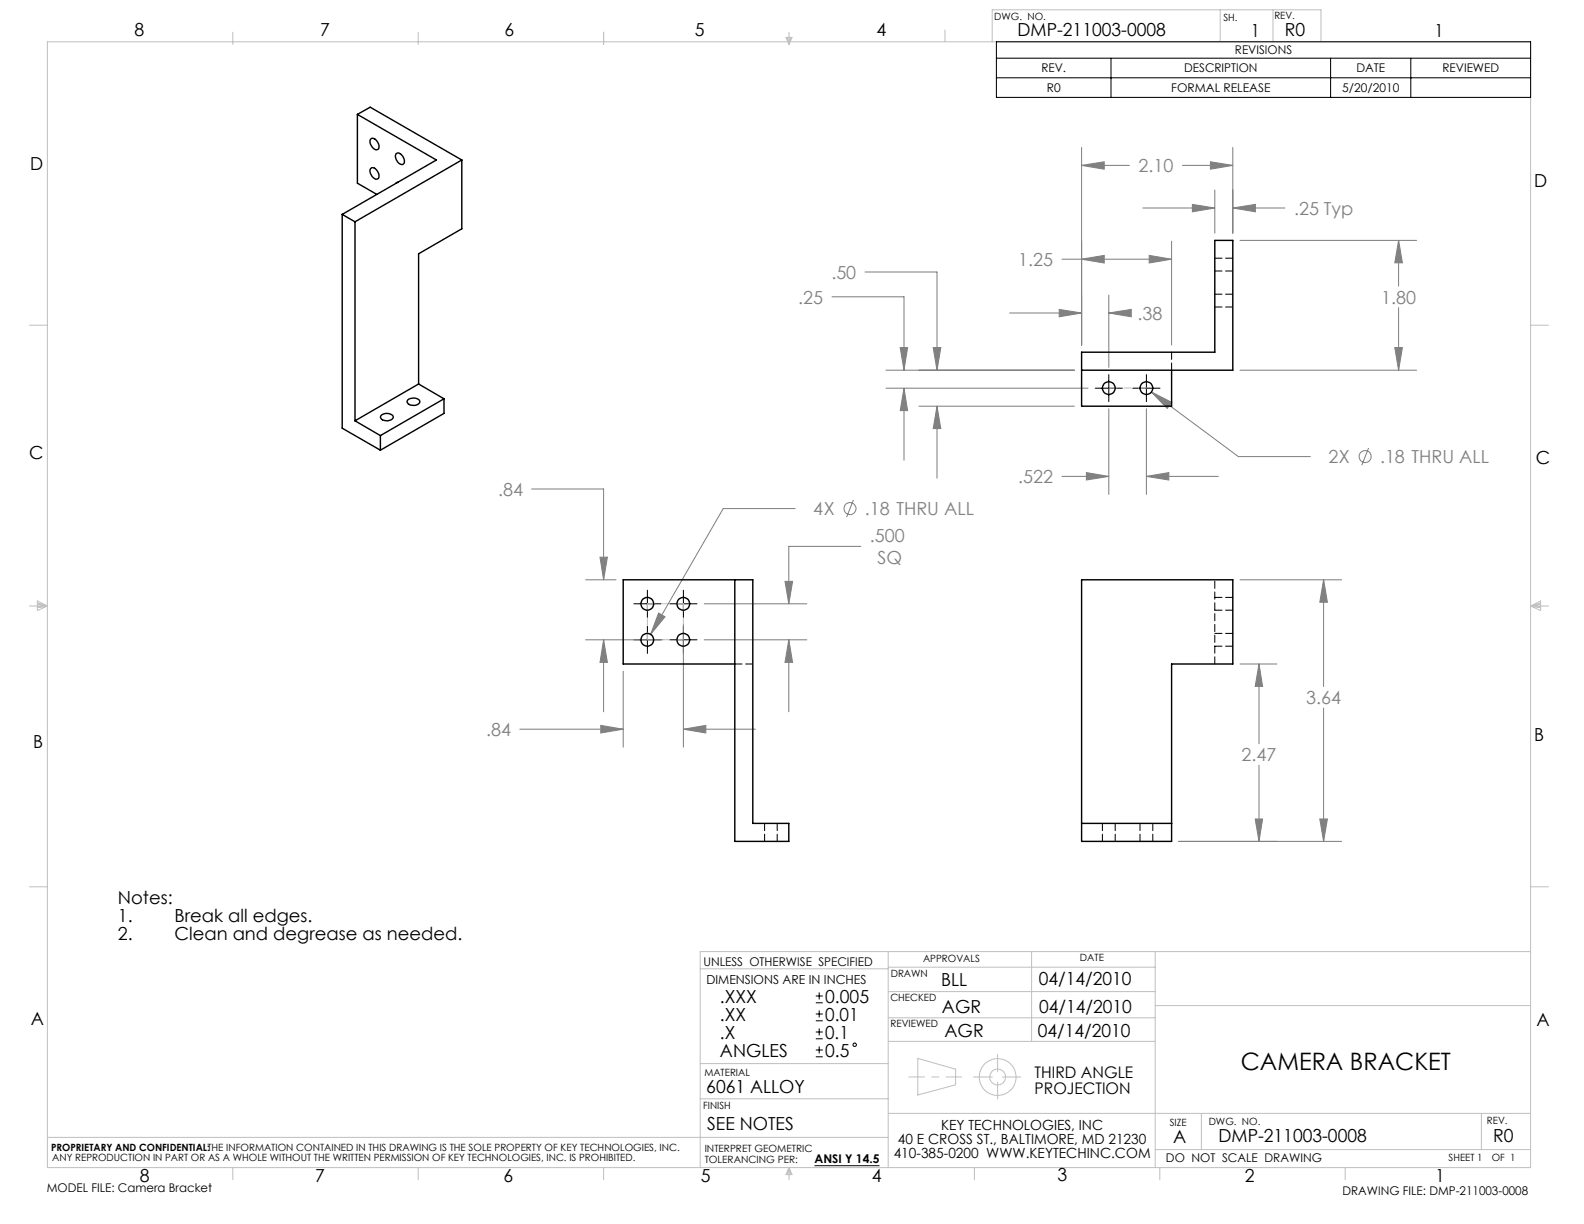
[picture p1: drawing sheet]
<svg xmlns="http://www.w3.org/2000/svg" width="279mm" height="216mm" viewBox="0 0 279 216" stroke-linecap="round" stroke-linejoin="round" font-family="sans-serif">
<g fill="none" stroke="#c0c0c0" stroke-width=".18">
<path d="M8.4 7.4h261.6v198.6h-261.6zM41.1 5.7v2.1M73.8 5.7v2.1M106.5 5.7v2.1M138.6 6.6h1.1l-.5 1.2zM138.9 6.6l.3 1.2M139.2 5.7v2.1M139.5 6.6l-.3 1.2M166.7 5.3v2.1M175 7.4v-5.7h58v5.7M215.2 1.7v5.7M224.5 1.7v5.7"/>
<path d="M5.2 57.4h3.2M270 57.4h3.2M5.2 106.9h3.2M6.6 106l1.8 .9-1.8 .8zM6.6 106.4l1.8 .5M6.6 106.6l1.8 .3M8.4 106.9l-1.8 .2M270 106.9h3.2M270 106.9l1.7 .2M270 106.9l1.7-.9v1.7zM271.7 106.6l-1.7 .3M271.7 106.4l-1.7 .5"/>
<path d="M5.2 156.4h3.2M270 156.4h3.2M123.5 170.9h33.2M156.7 167.9v38.1M156.7 179.5h47.1M156.7 174.9h47.1M156.7 170.6h47.1M182 167.9v15.8M203.8 167.9v38.1M203.8 177.4h66.2M270 167.9h-146.5v38.1M123.5 193.8h33.2"/>
<path d="M123.5 187.6h33.2M156.7 196.4h113.3M156.7 183.7h47.1M161.9 186.7l6.7 1.9v2.7l-6.7 1.8zM171.7 190h3.3M176 186v3.1M176 190.9v3M176.8 190h3.3M211.9 196.4v6.4M261.3 196.4v6.4M8.4 200.6h148.3M41.1 206v2.1"/>
<path d="M73.8 206v2.1M106.5 206v2.1M139.2 206v2.1M139.2 206l.5 1.2h-1.1zM139.2 206l-.3 1.2M139.2 206l.3 1.2M171.9 206v2.1M203.8 202.8h66.2M204.6 206v2.1M237.3 206v2.1"/>
<circle cx="176" cy="190" r="1.4"/>
<circle cx="176" cy="190" r="3.2"/>
</g>
<path d="M169.7 190h-9.4" fill="none" stroke="#c0c0c0" stroke-width=".18" stroke-dasharray="15.2 1.3 1.3 1.3" stroke-dashoffset="12.5"/>
<g fill="none" stroke="#808080" stroke-width=".18">
<path d="M190.8 29.2l4-.7v1.3zM190.8 26v34.9M190.8 29.2h8.4M201.6 36.7h12.7M208.6 29.2h8.9M210.3 36.1l4 .6-4 .7zM213.5 28.5l4 .7-4 .6zM214.3 33.5v7.6M217.5 36.7l3.9-.6v1.3zM217.5 26v15.1M217.5 36.7h9.2M146.8 52.4h12.7v12.9"/>
<path d="M152.6 48h12.7v17.3M178.1 55.2h12.7M186.8 54.6l4 .6-4 .7zM187.3 45.7h19.4M190.8 45.7l4-.7v1.4zM195.6 55.2l3.9-.6v1.3zM195.6 52v12.8M195.6 55.2h3.5M202.7 45l4 .7-4 .7zM206.7 42.5v18.4M218.7 42.4h31.2M246.7 42.4l.7 4h-1.4z"/>
<path d="M246.7 42.4v8.1M246.7 54.3v11M156.3 65.3h33.2M156.3 68.5h35.6M158.8 61.3h1.3l-.6 4zM159.5 68.5l.6 3.9h-1.3zM159.5 68.5v12.7M162.1 71.6h27.4M164.6 61.3h1.3l-.6 4zM165.3 71.6l.6 4h-1.3zM165.3 71.6v12.7M195.6 72.1v15.1"/>
<path d="M202.2 72.1v15.1M203.1 69.1l3.6 1.9-.8 1zM203.1 69.1l15.3 11.4h12.7M218.7 65.3h31.2M241.4 79l-1.2 3.1M246 61.3h1.4l-.7 4zM93.8 86.3h12.7v16M105.8 98.3h1.3l-.6 4zM140.3 89.7h-12.7l-12.8 22.2M150.5 88.2l-1.2 3M151.8 96.4h-12.7v10.1M187.3 84h8.3"/>
<path d="M191.6 83.4l4 .6-4 .7zM202.2 84l4-.6v1.3zM202.2 84h12.7M103.3 102.3h5.4M103.3 112.9h13.6M106.5 112.9l.6 3.9h-1.3zM106.5 112.9v12.7M109.9 118.4v13.4M116.2 108.1l1.1 .7-2.5 3.1zM120.5 110.2v21.6M124.2 112.9h18.1M124.2 106.5h18.1"/>
<path d="M138.5 102.6h1.3l-.7 3.9zM139.1 112.9l.7 3.9h-1.3zM139.1 112.9v12.7M218.7 117.1h6.5M218.7 102.3h17.9M222.1 117.1l.6 4h-1.3zM222.1 117.1v14.1M233.5 102.3l.6 3.9h-1.3zM233.5 102.3v18.8M91.7 128.6h18.2M106 128l3.9 .6-3.9 .7zM120.5 128.6l4-.6v1.3z"/>
<path d="M120.5 128.6h12.7M222.1 135v13.4M233.5 124.9v23.5M207.9 148.4h28.7M221.4 144.5h1.3l-.6 3.9zM232.8 144.5h1.3l-.6 3.9z"/>
<circle cx="149.9" cy="89.7" r="1.06"/>
<circle cx="240.8" cy="80.5" r="1.06"/>
</g>
<g fill="none" stroke="#000" stroke-width=".18">
<path d="M175.8 7.4h94.2v9.8h-94.2zM175.8 10.3h94.2M175.8 13.7h94.2M196 10.3v6.9M234.7 10.3v6.9M248.8 10.3v6.9M193.2 68.5h4.8M195.6 66.1v4.7M199.8 68.5h4.8M202.2 66.1v4.7M111.8 112.9h4.8M111.8 106.5h4.8"/>
<path d="M114.2 104.1v4.8M114.2 110.5v4.8M118.1 112.9h4.8M118.1 106.5h4.8M120.5 104.1v4.8M120.5 110.5v4.8"/>
</g>
<path d="M114.2 112.8v-6.3M120.5 112.8h-6.3M120.5 112.8v-6.3M120.5 106.5h-6.3" fill="none" stroke="#c0c0c0" stroke-width=".18" stroke-dasharray="15.2 1.3 1.3 1.3" stroke-dashoffset="14"/>
<path d="M195.6 68.4h6.6" fill="none" stroke="#c0c0c0" stroke-width=".18" stroke-dasharray="15.2 1.3 1.3 1.3" stroke-dashoffset="13.8"/>
<path d="M222.1 117.1l.6 4h-1.3zM221.4 144.5h1.3l-.6 3.9zM232.8 144.5h1.3l-.6 3.9zM233.5 102.3l.6 3.9h-1.3zM116.2 108.1l-1.4 3.8 2.5-3.1zM139.1 112.9l.7 3.9h-1.3zM138.5 102.6h1.3l-.7 3.9zM120.5 128.6l4-.6v1.3zM106 128l3.9 .6-3.9 .7zM106.5 112.9l.6 3.9h-1.3zM105.8 98.3h1.3l-.6 4zM190.8 45.7l4-.7v1.4zM202.7 45l4 .7-4 .7zM164.6 61.3h1.3l-.6 4zM165.3 71.6l.6 4h-1.3zM158.8 61.3h1.3l-.6 4zM159.5 68.5l.6 3.9h-1.3zM190.8 29.2l4-.7v1.3zM213.5 28.5l4 .7-4 .6zM186.8 54.6l4 .6-4 .7zM195.6 55.2l3.9-.6v1.3zM191.6 83.4l4 .6-4 .7zM202.2 84l4-.6v1.3zM203.1 69.1l2.8 2.9 .8-1zM210.3 36.1l4 .6-4 .7zM217.5 36.7l3.9-.6v1.3zM246 61.3h1.4l-.7 4zM246.7 42.4l.7 4h-1.4z" fill="#808080"/>
<g fill="none" stroke="#000" stroke-width=".25">
<path d="M60.4 37.8v37.7l6.7 3.9M60.4 37.8l2.2 1.3M62.6 39.1v35.1M63 20.2l14 8-16.6 9.6M63 20.2l2.3-1.3 16.2 9.3M63 20.2v12.1l3.5 2M65.4 24.5a.93 .93 0 0 1 1.3 .8l.1 .2a.58 .58 0 0 1-.1 .8 .58 .58 0 0 1-.8-.1 1.33 1.33 0 0 1-.5-1.7zM65.4 29.7a.93 .93 0 0 1 1.3 .7l.1 .3a.58 .58 0 0 1-.1 .8 .58 .58 0 0 1-.8-.1 1.33 1.33 0 0 1-.5-1.7zM69.9 27.1a1.16 1.16 0 0 1 1.4 1.2 .55 .55 0 0 1-.2 .7 .55 .55 0 0 1-.8-.2 1.49 1.49 0 0 1-.4-1.7zM70.2 32.2l-.4 .1M81.5 28.2l-18.9 10.9M81.5 28.2v12.2l-7.7 4.4v22.9"/>
<path d="M62.6 74.2l4.5 2.6M67.1 76.8v2.6M67.2 73.3a1.43 1.43 0 0 1 2.2 .2 1.28 1.28 0 0 1-2.3 .1zM71.9 70.6a1.53 1.53 0 0 1 2.1 .1 .87 .87 0 0 1-1.2 .8 .74 .74 0 0 1-.7-.2 .74 .74 0 0 1-.2-.7zM73.8 67.7l-11.2 6.5M73.8 67.7l4.5 2.6M78.3 70.3l-11.2 6.5M78.3 70.3v2.6l-11.2 6.5M190.8 65.3h26.7v-22.9h-3.2v19.7h-23.5v9.5h15.9v-6.3M129.6 102.3v46.1h9.5v-3.2h-6.3v-42.9h-22.9v14.8h19.7M190.8 102.3h26.7v14.8h-10.8v31.3h-15.9zM190.8 145.2h15.9"/>
<circle cx="195.6" cy="68.4" r="1.12"/>
<circle cx="202.2" cy="68.4" r="1.12"/>
<circle cx="114.2" cy="106.5" r="1.13"/>
<circle cx="114.2" cy="112.9" r="1.13"/>
<circle cx="120.5" cy="112.9" r="1.13"/>
<circle cx="120.5" cy="106.5" r="1.13"/>
</g>
<g fill="none" stroke="#000" stroke-width=".18" stroke-dasharray="1.3 .6">
<path d="M214.3 47.8h3.2M214.3 54.2h3.2M217.5 45.5h-3.2M217.5 51.9h-3.2M206.7 65.3v-3.2M132.8 117.1h-3.2M214.3 117.1v-14.8M214.3 107.6h3.2M214.3 114h3.2M217.5 105.4h-3.2M217.5 111.7h-3.2M134.9 145.2v3.2"/>
<path d="M137.1 148.4v-3.2M194.5 145.2v3.2M196.7 148.4v-3.2M201.1 145.2v3.2M203.3 148.4v-3.2"/>
</g>
<g fill="none" stroke="#000" stroke-width=".18">
<path d="M143.9 176.9h1.2M143.9 175.7h1.2M143.9 178.9h1.2M144.5 175v1.3M144.5 178.2v1.3M143.9 180.1h1.2M143.9 183.2h1.2M143.9 182h1.2M143.9 186.4h1.2M143.9 185.2h1.2M144.5 181.4v1.2M144.5 184.6v1.2"/>
<path d="M143.7 205.6h11.4"/>
<circle cx="150.8" cy="184.3" r=".31"/>
</g>
<text font-size="4.2" x="218.9" y="188.7">CAMERA BRACKET</text>
<g font-size="3.2">
<text x="23.7" y="6.3">8</text>
<text x="56.5" y="6.4">7</text>
<text x="89" y="6.4">6</text>
<text x="122.6" y="6.4">5</text>
<text x="154.6" y="6.3">4</text>
<text x="179.5" y="6.4">DMP-211003-0008</text>
<text x="220.6" y="6.5">1</text>
<text x="226.6" y="6.4">R0</text>
<text x="253" y="6.6">1</text>
<text x="5.3" y="30">D</text>
<text x="270.6" y="32.9">D</text>
<text x="5.2" y="81">C</text>
<text x="270.9" y="81.9">C</text>
<text x="5.8" y="132">B</text>
<text x="270.6" y="130.7">B</text>
<text x="20.8" y="159.5">Notes:</text>
<text x="20.8" y="162.7">1.</text>
<text x="20.8" y="165.9">2.</text>
<text x="30.8" y="162.7">Break all edges.</text>
<text x="30.8" y="165.9">Clean and degrease as needed.</text>
<text x="166" y="173.9">BLL</text>
<text x="183.2" y="173.8">04/14/2010</text>
<text x="127" y="176.9">.XXX</text>
<text x="145.6" y="176.9">0.005</text>
<text x="166.2" y="178.8">AGR</text>
<text x="183.3" y="178.6">04/14/2010</text>
<text x="5.4" y="180.9">A</text>
<text x="127" y="180.1">.XX</text>
<text x="127" y="183.2">.X</text>
<text x="145.6" y="180">0.01</text>
<text x="145.6" y="183.2">0.1</text>
<text x="166.6" y="182.9">AGR</text>
<text x="183" y="183">04/14/2010</text>
<text x="271" y="181">A</text>
<text x="127" y="186.4">ANGLES</text>
<text x="145.6" y="186.4">0.5</text>
<text x="124.6" y="192.8">6061 ALLOY</text>
<text x="124.7" y="199.4">SEE NOTES</text>
<text x="207" y="201.6">A</text>
<text x="214.9" y="201.5">DMP-211003-0008</text>
<text x="263.4" y="201.4">R0</text>
<text x="24.7" y="208.4">8</text>
<text x="55.6" y="208.5">7</text>
<text x="88.8" y="208.4">6</text>
<text x="123.6" y="208.4">5</text>
<text x="153.8" y="208.4">4</text>
<text x="186.6" y="208.3">3</text>
<text x="219.6" y="208.4">2</text>
<text x="253.2" y="208.5">1</text>
</g>
<g font-size="3.2" fill="#808080">
<text x="200.8" y="30.4">2.10</text>
<text x="228.3" y="37.9">.25 Typ</text>
<text x="179.6" y="46.9">1.25</text>
<text x="140.8" y="53.5">.25</text>
<text x="146.6" y="49.2">.50</text>
<text x="243.6" y="53.5">1.80</text>
<text x="200.7" y="56.4">.38</text>
<text x="234.3" y="81.7">2X</text>
<text x="243.4" y="81.7">.18 THRU ALL</text>
<text x="87.9" y="87.4">.84</text>
<text x="179.6" y="85.2">.522</text>
<text x="143.4" y="90.9">4X</text>
<text x="152.5" y="90.9">.18 THRU ALL</text>
<text x="153.4" y="95.7">.500</text>
<text x="154.8" y="99.5">SQ</text>
<text x="230.4" y="124.2">3.64</text>
<text x="85.8" y="129.8">.84</text>
<text x="219" y="134.3">2.47</text>
</g>
<g font-size="2.8">
<text x="182.5" y="190.1">THIRD ANGLE</text>
<text x="182.5" y="192.9">PROJECTION</text>
</g>
<g font-size="2.5">
<text x="158.4" y="201.9">40 E CROSS ST., BALTIMORE, MD 21230</text>
<text x="166" y="199.4">KEY TECHNOLOGIES, INC</text>
<text x="157.6" y="204.3">410-385-0200 WWW.KEYTECHINC.COM</text>
</g>
<text font-size="2.2" x="124.6" y="173.7">DIMENSIONS ARE IN INCHES</text>
<g font-size="2.1">
<text x="217.8" y="9.6">REVISIONS</text>
<text x="183.7" y="12.8">REV.</text>
<text x="184.7" y="16.2">R0</text>
<text x="206.6" y="16.2">FORMAL RELEASE</text>
<text x="208.9" y="12.8">DESCRIPTION</text>
<text x="236.8" y="16.2">5/20/2010</text>
<text x="239.3" y="12.8">DATE</text>
<text x="254.4" y="12.8">REVIEWED</text>
<text x="124.1" y="170.3">UNLESS OTHERWISE SPECIFIED</text>
<text x="143.7" y="205.2">ANSI Y 14.5</text>
<text x="205.7" y="205">DO NOT SCALE DRAWING</text>
<text x="8.2" y="210.3">MODEL FILE: Camera Bracket</text>
<text x="236.8" y="210.7">DRAWING FILE: DMP-211003-0008</text>
</g>
<g font-size="1.8">
<text x="175.4" y="3.5">DWG. NO.</text>
<text x="215.8" y="3.6">SH.</text>
<text x="224.8" y="3.3">REV.</text>
<text x="157.1" y="172.3">DRAWN</text>
<text x="162.8" y="169.7">APPROVALS</text>
<text x="190.5" y="169.5">DATE</text>
<text x="157.1" y="176.6">CHECKED</text>
<text x="157.1" y="181.2">REVIEWED</text>
<text x="124.2" y="189.8">MATERIAL</text>
<text x="124.1" y="195.6">FINISH</text>
<text x="9" y="203">PROPRIETARY AND CONFIDENTIAL:THE INFORMATION CONTAINED IN THIS DRAWING IS THE SOLE PROPERTY OF KEY TECHNOLOGIES, INC.</text>
<text x="124.3" y="203.1">INTERPRET GEOMETRIC</text>
<text x="206.3" y="198.5">SIZE</text>
<text x="213.2" y="198.5">DWG. NO.</text>
<text x="262.3" y="198.2">REV.</text>
<text x="9.2" y="204.8">ANY REPRODUCTION IN PART OR AS A WHOLE WITHOUT THE WRITTEN PERMISSION OF KEY TECHNOLOGIES, INC. IS PROHIBITED.</text>
<text x="124.3" y="205.2">TOLERANCING PER:</text>
<text x="255.5" y="204.8">SHEET 1</text>
<text x="263.1" y="204.8">OF 1</text>
</g>
</svg>
